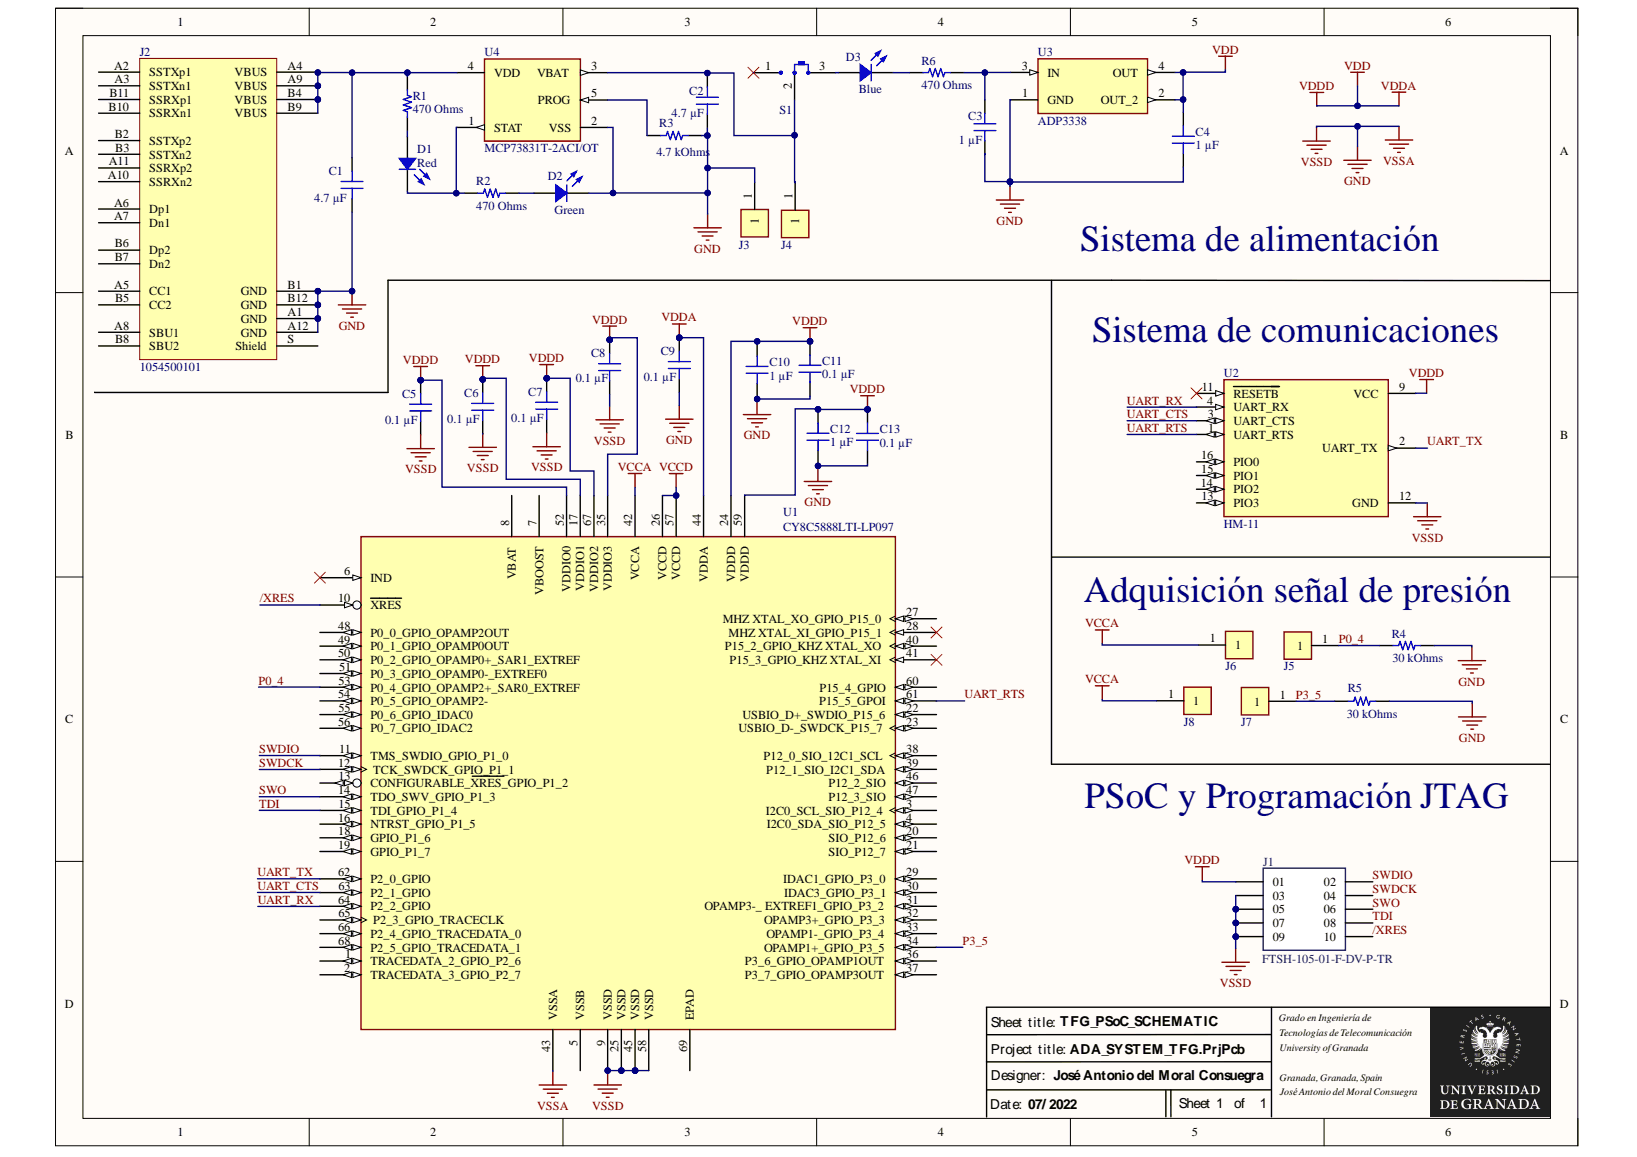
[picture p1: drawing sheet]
# Altium project ADA_SYSTEM_TFG.PrjPcb
1 sheet, 35 parts. Net scope: global (net labels, ports and power ports of the same name join across sheets).
Board file: TFG_PSoC_PCB.PcbDoc

## Sheet TFG_PSoC_SCHEMATIC.SchDoc
size 282 x 211 mm; SheetNumber: 1; SheetTotal: 1

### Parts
C1  4.7 µF  [CAP 0805_2012]
C2  4.7 µF  [CAP 0805_2012]
C3  1 µF  [CAP 0603_1608]
C4  1 µF  [CAP 0603_1608]
C5  0.1 µF  [CAP 0603_1608]
C6  0.1 µF  [CAP 0603_1608]
C7  0.1 µF  [CAP 0603_1608]
C8  0.1 µF  [CAP 0603_1608]
C9  0.1 µF  [CAP 0603_1608]
C10  1 µF  [CAP 0603_1608]
C11  0.1 µF  [CAP 0603_1608]
C12  1 µF  [CAP 0603_1608]
C13  0.1 µF  [CAP 0603_1608]
D1  Yellow  [LED 1206_3216 YELLOW]
D2  Green  [LED 1206_3216 GREEN]
D3  Blue  [LED 1206_3216 BLUE]
J1  FTSH-105-01-F-DV-P-TR  [SAMTEC_FTSH-105-01-F-DV-P-TR]
J2  1054500101  [Molex 1054500101]
J3  103321-1  [TE_103321-1]  (value not drawn)
J4  103321-1  [TE_103321-1]  (value not drawn)
J5  103321-1  [TE_103321-1]  (value not drawn)
J6  103321-1  [TE_103321-1]  (value not drawn)
J7  103321-1  [TE_103321-1]  (value not drawn)
J8  103321-1  [TE_103321-1]  (value not drawn)
R1  470 Ohms  [RES 0603_1608]
R2  470 Ohms  [RES 0603_1608]
R3  4.7 kOhms  [RES 0603_1608]
R4  30 kOhms  [RES 0603_1608]
R5  30 kOhms  [RES 0603_1608]
R6  470 Ohms  [RES 0603_1608]
S1  SS312SAH4-R  [NKK SS312SAH4]  (value not drawn)
U1  CY8C5888LTI-LP097  [QFN-68]
U2  HM-11  [XCVR_317030001]
U3  ADP3338  [SOT230P700X180-4N]
U4  MCP73831T-2ACI/OT  [SOT95P280X145-5N]

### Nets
GND: C1.1 C2.2 C3.1 C4.1 C5.1 C6.1 C7.1 C8.1 C9.1 C10.1 C11.1 C12.1 C13.1 D2.2 J1.03 J1.05 J1.07 J1.09 J2.A1(GND) J2.A12(GND) J2.B1(GND) J2.B12(GND) J3.1 R3.2 R4.1 R5.1 U1.9(VSSD) U1.25(VSSD) U1.43(VSSA) U1.45(VSSD) U1.58(VSSD) U2.12(GND) U3.1(GND) U4.2(VSS)  [also labelled VSSA, VSSD]
VCCA: J6.1 J8.1 U1.42(VCCA)
VCCD: U1.26(VCCD) U1.57(VCCD)
VDD: C4.2 C5.2 C6.2 C7.2 C8.2 C9.2 C10.2 C11.2 C12.2 C13.2 J1.01 U1.17(VDDIO1) U1.24(VDDD) U1.35(VDDIO3) U1.44(VDDA) U1.52(VDDIO0) U1.59(VDDD) U1.67(VDDIO2) U2.9(VCC) U3.2(OUT_2) U3.4(OUT)  [also labelled VDDA, VDDD]
/XRES: J1.10 U1.10(~{XRES})
P0_4: J5.1 R4.2 U1.53(P0_4_GPIO_OPAMP2+_SAR0_EXTREF)
P3_5: J7.1 R5.2 U1.34(OPAMP1+_GPIO_P3_5)
SWDCK: J1.04 U1.12(TCK_SWDCK_GPIO_P1_1)
SWDIO: J1.02 U1.11(TMS_SWDIO_GPIO_P1_0)
SWO: J1.06 U1.14(TDO_SWV_GPIO_P1_3)
TDI: J1.08 U1.15(TDI_GPIO_P1_4)
UART_CTS: U1.63(P2_1_GPIO) U2.3(UART_CTS)
UART_RTS: U1.61(P15_5_GPOI) U2.1(UART_RTS)
UART_RX: U1.64(P2_2_GPIO) U2.4(UART_RX)
UART_TX: U1.62(P2_0_GPIO) U2.2(UART_TX)
NetC1_2: C1.2 J2.A4(VBUS) J2.A9(VBUS) J2.B4(VBUS) J2.B9(VBUS) R1.2 U4.4(VDD)
NetC2_1: C2.1 J4.1 S1.2(COM) U4.3(VBAT)
NetC3_2: C3.2 R6.1 U3.3(IN)
NetD1_1: D1.1 R1.1
NetD1_2: D1.2 R2.2 U4.1(STAT)
NetD2_1: D2.1 R2.1
NetD3_1: D3.1 S1.3
NetD3_2: D3.2 R6.2
NetR3_1: R3.1 U4.5(PROG)

Not connected (* = marked no-connect by the designer): J2 A2(SSTXp1) A3(SSTXn1) A5(CC1) A6(Dp1) A7(Dn1) A8(SBU1) A10(SSRXn2) A11(SSRXp2) B2(SSTXp2) B3(SSTXn2) B5(CC2) B6(Dp2) B7(Dn2) B8(SBU2) B10(SSRXn1) B11(SSRXp1) S(Shield); S1 1*; U1 1(TRACEDATA_2_GPIO_P2_6) 2(TRACEDATA_3_GPIO_P2_7) 3(I2C0_SCL_SIO_P12_4) 4(I2C0_SDA_SIO_P12_5) 5(VSSB) 6(IND)* 7(VBOOST) 8(VBAT) 13(CONFIGURABLE_~{XRES}_GPIO_P1_2) 16(NTRST_GPIO_P1_5) 18(GPIO_P1_6) 19(GPIO_P1_7) 20(SIO_P12_6) 21(SIO_P12_7) 22(USBIO_D+_SWDIO_P15_6) 23(USBIO_D-_SWDCK_P15_7) 27(MHZ_XTAL_XO_GPIO_P15_0) 28(MHZ_XTAL_XI_GPIO_P15_1)* 29(IDAC1_GPIO_P3_0) 30(IDAC3_GPIO_P3_1) 31(OPAMP3-__EXTREF1_GPIO_P3_2) 32(OPAMP3+_GPIO_P3_3) 33(OPAMP1-_GPIO_P3_4) 36(P3_6_GPIO_OPAMP1OUT) 37(P3_7_GPIO_OPAMP3OUT) 38(P12_0_SIO_12C1_SCL) 39(P12_1_SIO_I2C1_SDA) 40(P15_2_GPIO_KHZ_XTAL_XO) 41(P15_3_GPIO_KHZ_XTAL_XI)* 46(P12_2_SIO) 47(P12_3_SIO) 48(P0_0_GPIO_OPAMP2OUT) 49(P0_1_GPIO_OPAMP0OUT) 50(P0_2_GPIO_OPAMP0+_SAR1_EXTREF) 51(P0_3_GPIO_OPAMP0-_EXTREF0) 54(P0_5_GPIO_OPAMP2-) 55(P0_6_GPIO_IDAC0) 56(P0_7_GPIO_IDAC2) 60(P15_4_GPIO) 65(P2_3_GPIO_TRACECLK) 66(P2_4_GPIO_TRACEDATA_0) 68(P2_5_GPIO_TRACEDATA_1) 69(EPAD); U2 11(~{RESETB})* 13(PIO3) 14(PIO2) 15(PIO1) 16(PIO0)

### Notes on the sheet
- Sistema de alimentación
- (near U2) Sistema de comunicaciones
- Adquisición señal de presión
- PSoC y Programación JTAG
- Sheet title:
- TFG_PSoC_SCHEMATIC
- Grado en Ingeniería de
- Tecnologías de Telecomunicación
- Date:
- Project title:
- Designer:
- 07/2022
- José Antonio del Moral Consuegra
- Sheet
- 1
- of
- University of Granada
- Granada, Granada, Spain
